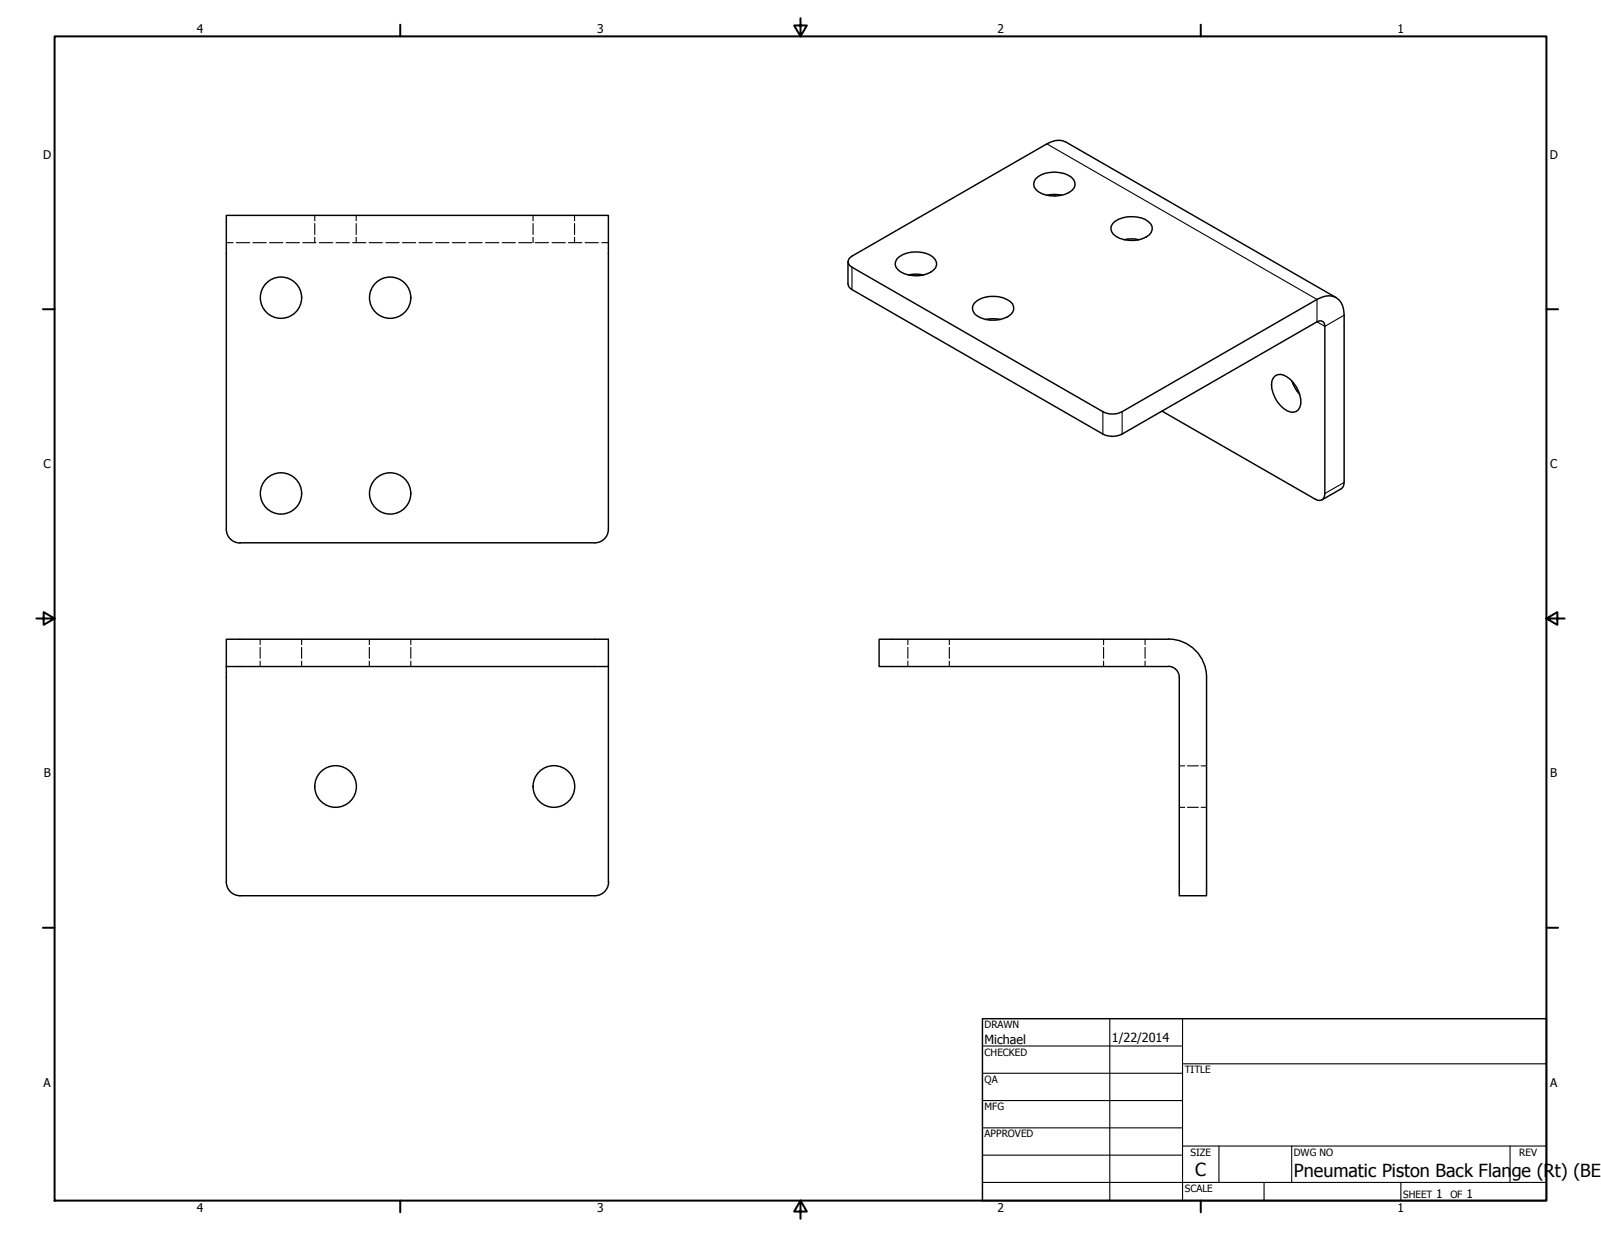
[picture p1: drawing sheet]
<svg xmlns="http://www.w3.org/2000/svg" width="559mm" height="432mm" viewBox="0 0 559 432" stroke-linecap="round" stroke-linejoin="round" font-family="sans-serif">
<!-- layer: Visible (ANSI) -->
<g fill="none" stroke="#000" stroke-width=".51">
<path d="M365.4 50.2l-68 39.2M79 75.2h133.3v109.6a4.7 4.7 0 0 1-4.7 4.7h-123.8a4.8 4.8 0 0 1-4.8-4.8zM361.4 62.5a10.5 10.5 0 0 1 12.6-.7 3 3 0 0 1 1.2 3 3 3 0 0 1-2.1 2.4 10.6 10.6 0 0 1-11.5-1 2.77 2.77 0 0 1-.2-3.7zM365.4 68.1l2.6-.2 2.6 .2M368.1 67.9v.6M388.4 78a10.3 10.3 0 0 1 12.5-.6 3 3 0 0 1 1.2 2.9 3 3 0 0 1-2.1 2.4 10.7 10.7 0 0 1-11.4-1 2.7 2.7 0 0 1-.2-3.7zM297.4 93.3l87.5 50.4a7.3 7.3 0 0 0 6.8 0l68-39.2M313.1 90.3a10.4 10.4 0 0 1 12.5-.6 3 3 0 0 1 1.3 2.9 3 3 0 0 1-2.1 2.5 10.7 10.7 0 0 1-11.5-1.1 2.61 2.61 0 0 1-.2-3.7zM317.1 96a10.6 10.6 0 0 1 5.2 0M392.4 83.7a10.6 10.6 0 0 1 5.1 0M297.4 101.1l87.5 50.4M340 105.9a10.1 10.1 0 0 1 13.4 .1 3 3 0 0 1-1.7 4.6 10.6 10.6 0 0 1-11.5-1 2.78 2.78 0 0 1-.2-3.7z"/>
<path d="M344 111.5l2.6-.2 2.6 .2M459.7 112.3l-68 39.2M462.4 113.9v58.4M469.1 110v58.4M445 131.3a3.4 3.4 0 0 1 4.2 .3 10.3 10.3 0 0 1 4.5 10.5 2.87 2.87 0 0 1-4.5 1.3 11 11 0 0 1-5.3-10.4zM450.9 133a13.4 13.4 0 0 0 2.7 4.7M405.6 143.5l53.4 30.7M79 223.1h133.3v9.6h-133.3zM79 232.7v75.2M212.3 232.7v75.2M306.8 223.1h101a13.4 13.4 0 0 1 13.3 13.4v76.2h-9.5v-76.3a3.7 3.7 0 0 0-3.8-3.7h-101zM79 307.9a4.8 4.8 0 0 0 4.8 4.8h123.8a4.8 4.8 0 0 0 4.8-4.8"/>
<circle cx="98.1" cy="103.9" r="7.2"/>
<circle cx="136.2" cy="103.9" r="7.2"/>
<circle cx="98.1" cy="172.2" r="7.2"/>
<circle cx="136.2" cy="172.2" r="7.2"/>
<circle cx="117.1" cy="274.5" r="7.3"/>
<circle cx="193.3" cy="274.5" r="7.3"/>
</g>
<!-- layer: Hidden (ANSI) -->
<g fill="none" stroke="#000" stroke-width=".38">
<path d="M109.9 75.2v1.9M109.9 78v3.9M124.3 75.2v1.9M124.3 78v3.9M186.1 75.2v1.9M186.1 78v3.9M200.5 75.2v1.9M200.5 78v3.9M79 84.7h2.3M82.5 84.7h4.6M88.3 84.7h4.6M94.1 84.7h4.6"/>
<path d="M99.9 84.7h4.6M105.7 84.7h4.6M109.9 82.8v1.9M111.4 84.7h4.7M117.3 84.7h4.6M123.1 84.7h4.6M124.3 82.8v1.9M128.8 84.7h4.7M134.7 84.7h4.6M140.5 84.7h4.6M146.2 84.7h4.7M152.1 84.7h4.6"/>
<path d="M157.9 84.7h4.6M163.6 84.7h4.7M169.5 84.7h4.6M175.3 84.7h4.6M181 84.7h4.7M186.1 82.8v1.9M186.8 84.7h4.7M192.7 84.7h4.6M198.4 84.7h4.7M200.5 82.8v1.9M204.2 84.7h4.7M210.1 84.7h2.2"/>
<path d="M90.8 223.1v1.9M90.8 226v3.8M90.8 230.8v1.9M105.3 223.1v1.9M105.3 226v3.8M105.3 230.8v1.9M128.9 223.1v1.9M128.9 226v3.8M128.9 230.8v1.9M143.4 223.1v1.9M143.4 226v3.8M143.4 230.8v1.9"/>
<path d="M316.9 223.1v1.9M316.9 226v3.8M316.9 230.8v1.9M331.3 223.1v1.9M331.3 226v3.8M331.3 230.8v1.9M385.2 223.1v1.9M385.2 226v3.8M385.2 230.8v1.9M399.7 223.1v1.9M399.7 226v3.8M399.7 230.8v1.9"/>
<path d="M411.6 267.3h1.9M414.5 267.3h3.8M419.2 267.3h1.9M411.6 281.8h1.9M414.5 281.8h3.8M419.2 281.8h1.9"/>
</g>
<!-- layer: Visible Narrow (ANSI) -->
<path d="M365.4 50.2l94.3 54.3v7.8l2.7 1.6 6.7-3.9M297.4 93.3v7.8M384.9 143.7v7.8M391.7 143.7v7.8M469.1 168.4l-6.7 3.9" fill="none" stroke="#000" stroke-width=".38"/>
<path d="M365.4 50.2a6.9 6.9 0 0 1 6.6-.6l94.3 54.3M296 91.4v7.7l.6 1.4 .8 .6M297.4 89.4a2.04 2.04 0 0 0-1.4 1.9 2.04 2.04 0 0 0 1.4 2M459.7 104.5a6 6 0 0 1 7.6 .1 7.2 7.2 0 0 1 1.8 5.4M459.7 112.3a1.68 1.68 0 0 1 1.9-.1 1.68 1.68 0 0 1 .8 1.7M384.9 151.5a7.3 7.3 0 0 0 6.8 0M462.4 172.3a2.05 2.05 0 0 1-1 2.2 2.05 2.05 0 0 1-2.4-.3M469.1 168.4l-.4 1.7-.6 .5-6.7 3.9" fill="none" stroke="#000" stroke-width=".51"/>
<!-- layer: Border (ANSI) -->
<g fill="none" stroke="#000" stroke-width=".7">
<path d="M19 12.7h520.8v406.4h-520.8zM139.7 8.6v4.1M279.4 6.3v6.4l-2.2-3.8h4.4l-2.2 3.8M419.1 8.6v4.1M15 107.9h4M539.8 107.9h4M12.7 215.9h6.3l-3.8-2.2v4.4l3.8-2.2M539.8 215.9l3.8 2.2v-4.4l-3.8 2.2h6.3M15 323.8h4M539.8 323.8h4M139.7 419.1v4.1M279.4 419.1l2.2 3.8h-4.4l2.2-3.8v6.3"/>
<path d="M419.1 419.1v4.1"/>
</g>
<!-- layer: Title (ANSI) -->
<g fill="none" stroke="#000" stroke-width=".38">
<path d="M387.3 355.6v63.5M412.7 355.6v63.5M342.9 365.1h69.8M342.9 374.6h69.8M412.7 371.3h127.1M342.9 384.2h69.8M342.9 393.7h69.8M342.9 412.7h196.9M342.9 403.2h69.8M412.7 400h127.1M425.4 400v12.7M441.2 412.7v6.4"/>
<path d="M450.8 400v12.7M488.9 412.7v6.4M527 400v12.7"/>
</g>
<path d="M342.9 355.6h196.9v63.5h-196.9z" fill="none" stroke="#000" stroke-width=".51"/>
<g font-size="6.3">
<text x="417.2" y="410.6">C</text>
<text x="451.6" y="410.7">Pneumatic Piston Back Flan</text>
<text x="527.6" y="410.7">ge (Rt) (BEN</text>
</g>
<g font-size="4.4">
<text x="343.7" y="364.3">Michael</text>
<text x="388.1" y="363.7">1/22/2014</text>
</g>
<g font-size="4.2">
<text x="68.7" y="11.7">4</text>
<text x="208.4" y="11.7">3</text>
<text x="348.1" y="11.7">2</text>
<text x="487.8" y="11.7">1</text>
<text x="15.1" y="55.5">D</text>
<text x="540.9" y="55.5">D</text>
<text x="15.2" y="163.4">C</text>
<text x="541" y="163.4">C</text>
<text x="15.3" y="271.4">B</text>
<text x="541.1" y="271.4">B</text>
<text x="15.2" y="379.3">A</text>
<text x="541" y="379.3">A</text>
<text x="501.3" y="418.3">1</text>
<text x="511.8" y="418.3">1</text>
<text x="68.7" y="423.2">4</text>
<text x="208.4" y="423.2">3</text>
<text x="348.1" y="423.2">2</text>
<text x="487.8" y="423.2">1</text>
</g>
<g font-size="3.5">
<text x="343.7" y="358.9">DRAWN</text>
<text x="343.7" y="368.5">CHECKED</text>
<text x="413.5" y="374.6">TITLE</text>
<text x="343.7" y="378">QA</text>
<text x="343.7" y="387.5">MFG</text>
<text x="343.7" y="397.1">APPROVED</text>
<text x="415.5" y="403.4">SIZE</text>
<text x="451.6" y="403.4">DWG NO</text>
<text x="530.3" y="403.4">REV</text>
<text x="413.5" y="416.1">SCALE</text>
<text x="489.7" y="418.3">SHEET</text>
<text x="506.2" y="418.3">OF</text>
</g>
</svg>
